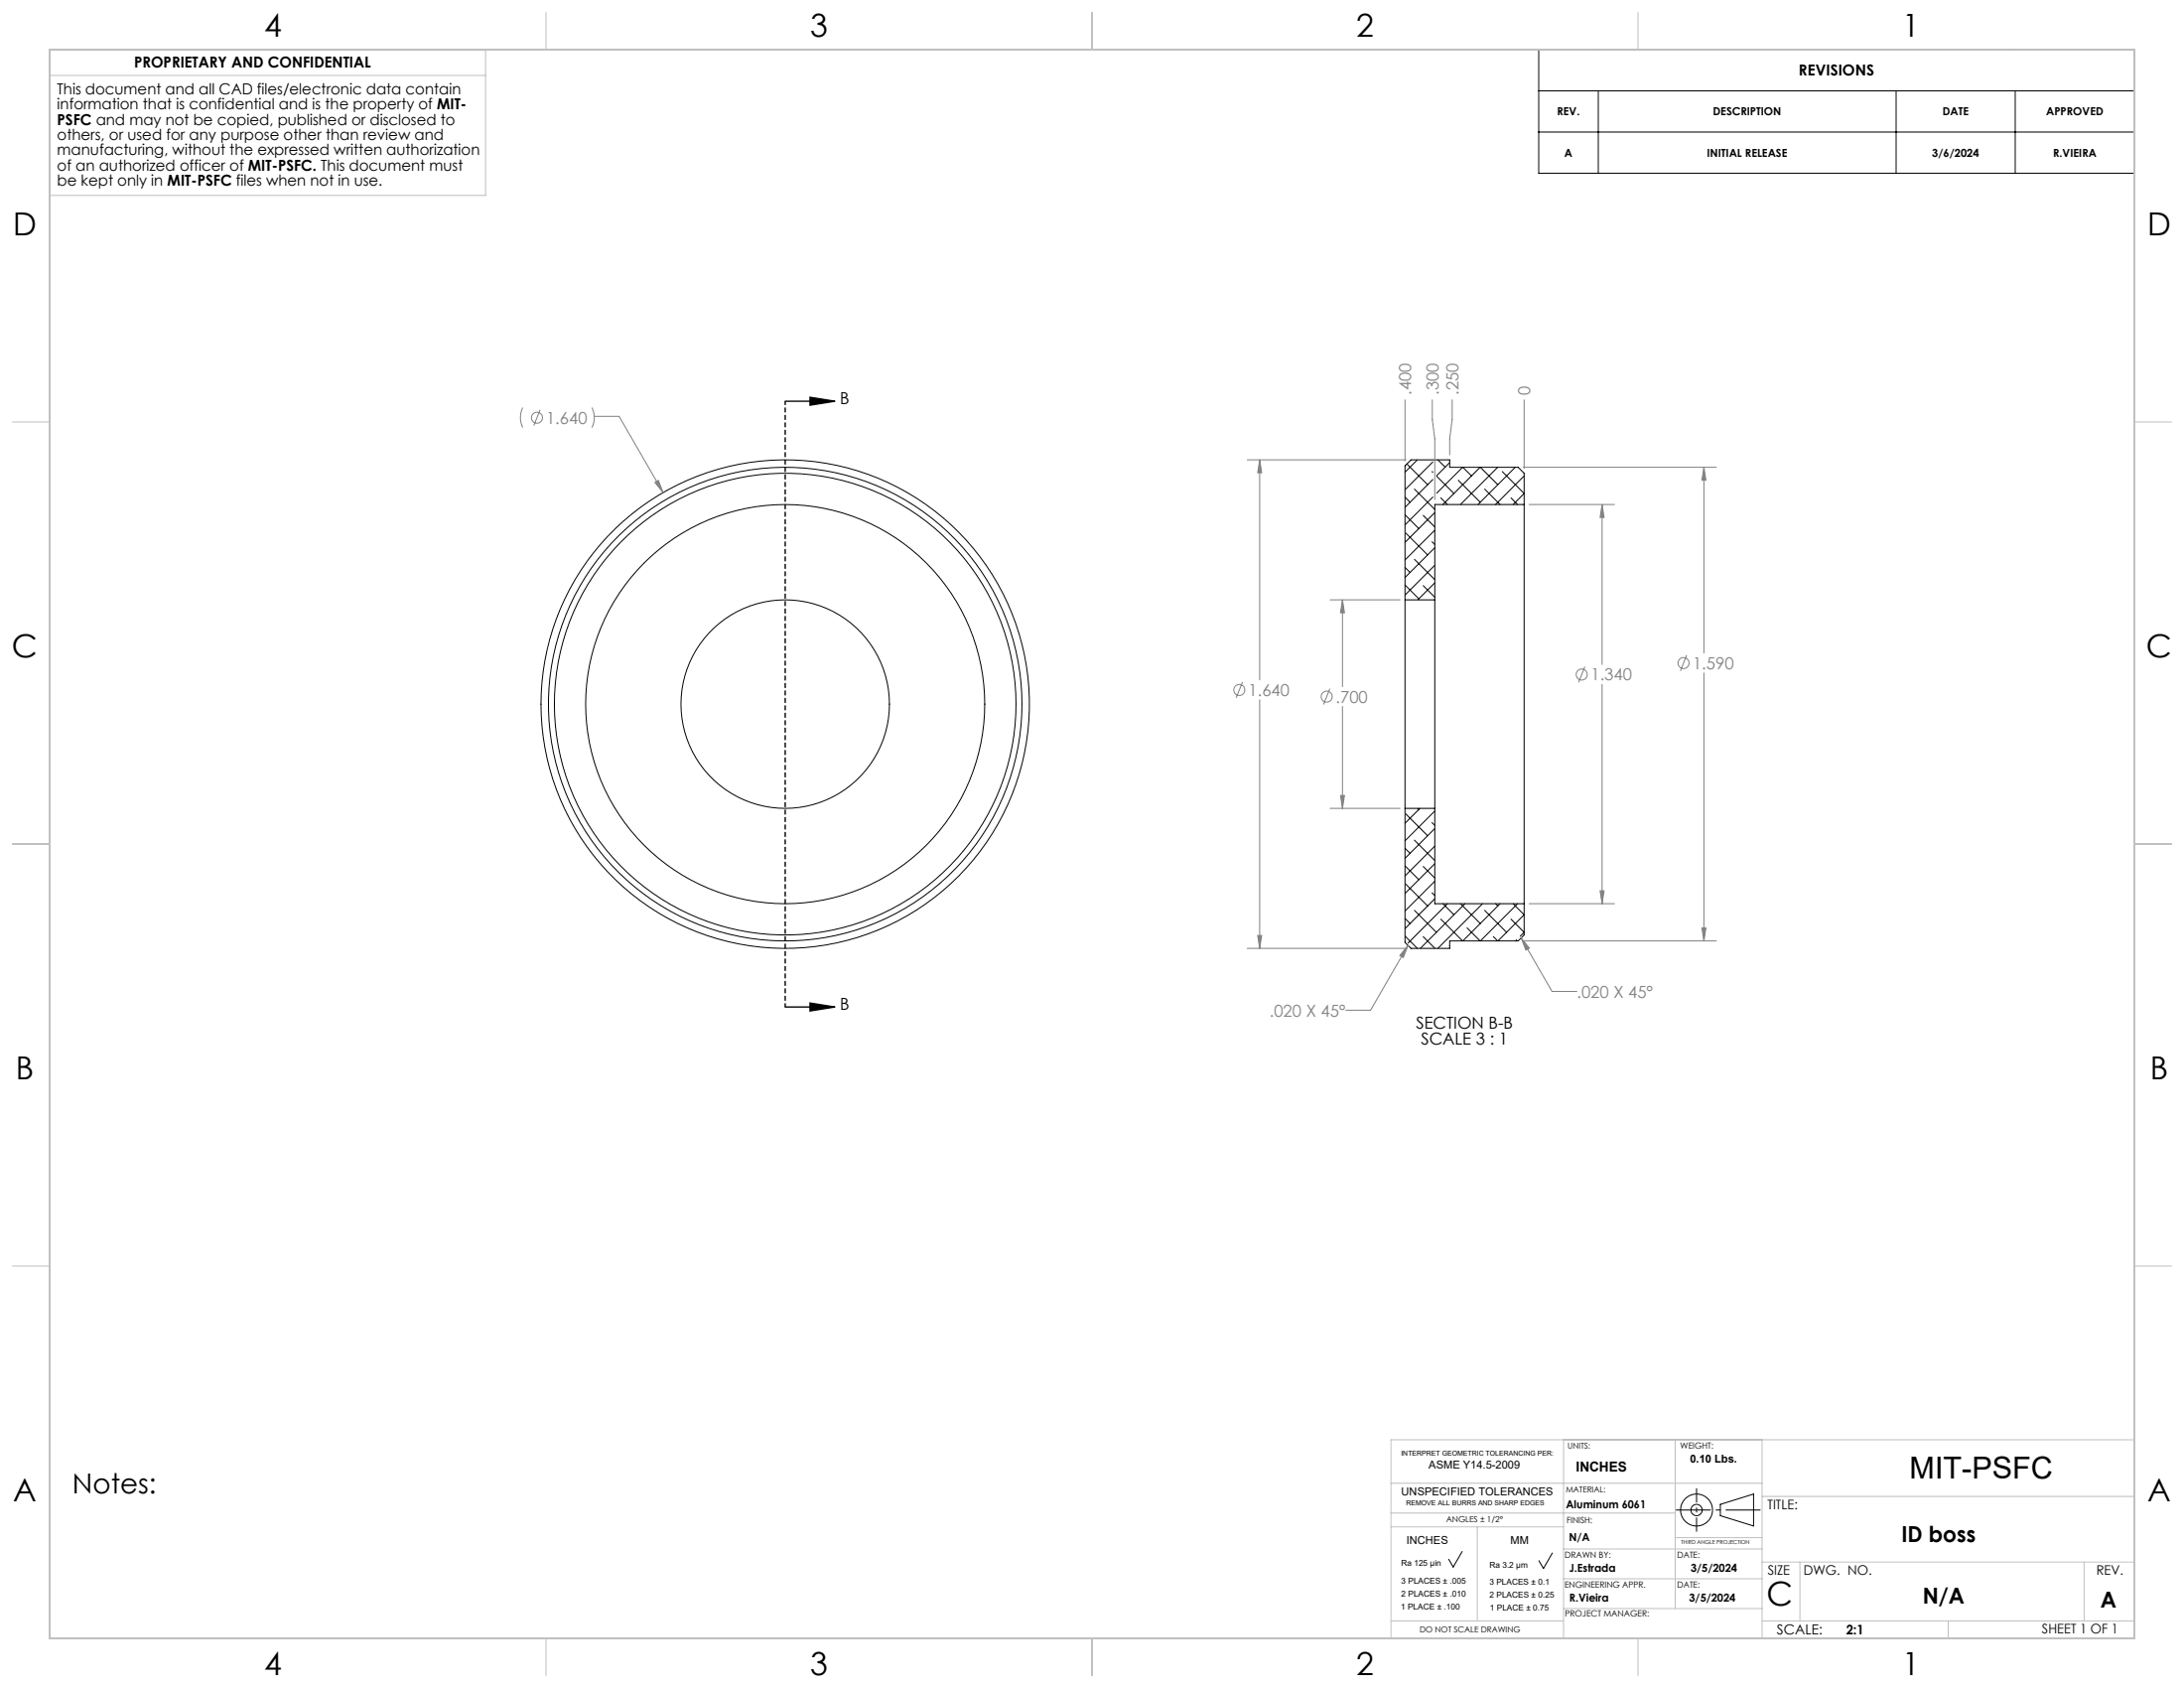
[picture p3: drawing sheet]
<svg xmlns="http://www.w3.org/2000/svg" width="559mm" height="432mm" viewBox="0 0 559 432" stroke-linecap="round" stroke-linejoin="round" font-family="sans-serif">
<g fill="none" stroke="#000" stroke-width=".25">
<path d="M393.7 12.7h152.4v31.6h-152.4zM393.7 23.2h152.4M393.7 33.8h152.4M408.9 23.2v21.1M485.1 23.2v21.1M515.6 23.2v21.1M360 118.7l5.3 5.3M362.6 117.6l-3.1 3.2M366.6 118.2l-7.1 7.1M367.9 117.6l1.9 1.9M370.9 118.3l-3.3 3.4M374.2 119.5l-6.6 6.6"/>
<path d="M374.3 119.5l2.2 2.2M378.7 119.5l-9.5 9.6M378.8 119.5l4.4 4.5M383.2 119.5l-9.5 9.6M387.7 119.5l-9.5 9.6M359.5 131.7l3.5 3.5M359.5 127.2l1.3 1.3M359.7 136.3l5.6 5.7M361.9 125.1l5.2 5.2M364.1 131.8l3 3M366.4 138.6l.7 .7M366.4 120.6l.2 .2"/>
<path d="M366.6 122.7l-7.1 7.1M366.6 127.1l-7.1 7.2M367.1 131.1l-7.6 7.7M367.1 135.6l-7.6 7.6M367.6 121.8l4.4 4.4M368.6 127.4l1.7 1.7M373.1 122.9l5.6 5.6M379.9 125.1l3.9 4M384.4 120.6l5.6 5.6-2.9 2.9M386.6 127.4l1.7 1.7M390 121.7l-7.4 7.4M390 129.1v102.1"/>
<path d="M390 129.1v-8l-1.6-1.6h-17.5v-1.9h-9.9l-1.5 1.6v34.2M390 129.1h-22.9v24.3M359.5 149.6l3.5 3.6M359.5 145.1l1.3 1.3M359.5 153.4v53.4M359.5 153.4h7.6M361.9 143.1l5.2 5.2M364.1 149.8l3 3M367.1 140.1l-7.6 7.6M367.1 144.6l-7.6 7.6M367.1 149.1l-4.3 4.3M367.1 153.4v53.4"/>
<path d="M359.5 217l1.3 1.3M359.5 206.8v34.3l1.5 1.5h9.9v-1.9h17.5l1.6-1.5v-8M359.5 206.8h7.6M359.7 208.2l5.6 5.6M361.9 214.9l5.2 5.2M362.8 206.8l.2 .3M363.3 206.8l-3.8 3.8M366.4 210.4l.7 .7M367.1 207.5l-7.6 7.6M367.1 212l-7.6 7.6M367.1 216.4l-7.6 7.7M367.1 206.8v24.4h22.9"/>
<path d="M359.5 239.4l3.1 3.2M359.5 235l1.3 1.2M359.5 221.5l3.5 3.5M359.7 226.1l5.6 5.7M361.9 232.9l5.6 5.6M364.1 239.6l3 3M364.1 221.7l3 2.9M366.4 228.4l.7 .7M367.1 220.9l-7.6 7.7M367.1 225.4l-7.6 7.6M367.1 229.9l-7.6 7.6M368.6 235.1l5.6 5.6"/>
<path d="M369.2 231.2l2.8 2.8M370.3 231.2l-10 10.1M373.7 231.2l5 5M374.8 231.2l-11.4 11.4M375.4 237.4l3.3 3.3M379.3 231.2l-11.4 11.4M379.9 232.9l5.6 5.6M382.1 239.6l1.1 1.1M382.6 231.2l.6 .6M383.8 231.2l-9.5 9.5M386.6 235.1l3.4 3.4-1 1M387.1 231.2l2.9 2.8-6.7 6.7"/>
<path d="M388.3 231.2l-9.5 9.5M370.9 241.9h.1M388 240.4l-.2 .3M374.1 396.9l-2.3 4-1.1-2M397.2 397.3l-2.3 3.9-1.1-2M440.2 384.8l8.5-2.6v8.2l-8.5-2.7z"/>
<circle cx="200.9" cy="180.1" r="62.5"/>
<circle cx="200.9" cy="180.1" r="59.1"/>
<circle cx="200.9" cy="180.1" r="60.6"/>
<circle cx="200.9" cy="180.1" r="51.1"/>
<circle cx="200.9" cy="180.1" r="26.7"/>
<circle cx="434.1" cy="386.3" r="4.1"/>
<circle cx="434.1" cy="386.3" r="1.44"/>
</g>
<g fill="none" stroke="#808080" stroke-width=".25">
<path d="M133.8 104.3l-.5 1.3-.1 1.1 .1 1.4 .5 1.3M138.2 104.8l-1.6 4.1M151.4 104.3l.5 1.3 .1 1.1-.1 1.4-.5 1.3M152.1 106.5h6.3l11.3 19.5M319.1 117.6h40.6M322.3 117.6l.5 3.3h-1zM322.3 117.6v56.3M359.5 102.3v15.6M366.5 102.3v5l.6 5v15.5M371.6 102.3v5l-.7 5v4.1M389.7 119.5h49.4M390 102.3v17.5"/>
<path d="M436 119.5l.5 3.3h-1zM436 119.5v47.5M167.6 123.4l.8-.5 1.3 3.1zM391.2 129.1h21.9M409.9 129.1v40.9M409.9 129.1l.5 3.3h-1zM340.3 153.4h17.9M343.5 153.4l.5 3.3h-1zM343.5 153.4v22.2M317.9 174.5l-1.6 4M322.3 179v63.6M340.3 176.2l-1.7 4"/>
<path d="M405.5 170.5l-1.6 4.1M409.9 175.1v56.1M431.6 167.6l-1.7 4M436 172.1v68.6M343.5 180.7v26.1M340.3 206.8h17.9M343 203.5h1l-.5 3.3zM321.8 239.3h1l-.5 3.3zM389.2 239.9l7.9 13.7h6.4M389.2 239.9l2.1 2.6-.9 .5zM391.2 231.2h21.9M409.4 227.9h1l-.5 3.3z"/>
<path d="M435.5 237.4h1l-.5 3.3zM319.1 242.6h40.6M360.2 241.8l-9.5 16.6h-6.4M360.2 241.8l-1.2 3.2-.8-.6zM389.7 240.7h49.4"/>
<circle cx="137.4" cy="106.9" r="1.41"/>
<circle cx="317.1" cy="176.5" r="1.41"/>
<circle cx="339.4" cy="178.2" r="1.41"/>
<circle cx="404.7" cy="172.6" r="1.41"/>
<circle cx="430.8" cy="169.6" r="1.41"/>
</g>
<path d="M200.9 102.6h12.7M207.3 101.6l6.3 1-6.3 1.1zM200.9 257.6h12.7M207.3 256.6l6.3 1-6.3 1z" fill="none" stroke="#000" stroke-width=".35"/>
<path d="M200.9 102.6v155" fill="none" stroke="#000" stroke-width=".35" stroke-dasharray="1.3 .6" stroke-dashoffset=".3" stroke-linecap="butt"/>
<path d="M428.8 386.3h21.7" fill="none" stroke="#000" stroke-width=".25" stroke-dasharray="15.2 1.3 1.3 1.3" stroke-dashoffset="6.3" stroke-linecap="butt"/>
<path d="M434.1 380.7v11.1" fill="none" stroke="#000" stroke-width=".25" stroke-dasharray="15.2 1.3 1.3 1.3" stroke-dashoffset="11.6" stroke-linecap="butt"/>
<g fill="none" stroke="#c0c0c0" stroke-width=".25">
<path d="M12.8 19.3h111.4M12.8 12.9h111.4v37.1h-111.4zM139.7 3.2v9.5M279.4 3.2v9.5M419.1 3.2v9.5M3.2 107.9h9.5M546.1 107.9h9.5M3.2 215.9h9.5M546.1 215.9h9.5M3.2 323.8h9.5M546.1 323.8h9.5M355.9 379.4h94.9"/>
<path d="M400 368.3v50.8M428.6 368.3v43.2M450.8 368.3v50.8M546.1 368.3h-190.2v50.8M355.9 390.6h44.1M355.9 387h72.7M378 390.6v24.1M400 396.2h50.8M428.6 393.3h22.2M450.8 399.6h95.3M450.8 382.8h95.3M460.5 399.6v15.1"/>
<path d="M533.3 399.6v15.1M139.7 419.1v9.5M279.4 419.1v9.5M355.9 414.7h44.1M400 403.9h50.8M400 411.5h50.8M419.1 419.1v9.5M450.8 414.7h95.3M498.5 414.7v4.4"/>
</g>
<path d="M12.7 12.7h533.4v406.4h-533.4z" fill="none" stroke="#c0c0c0" stroke-width=".5"/>
<path d="M207.3 101.6l6.3 1-6.3 1.1zM207.3 256.6l6.3 1-6.3 1z" fill="#000"/>
<path d="M167.6 123.4l2.1 2.6-1.3-3.1zM409.9 129.1l.5 3.3h-1zM409.4 227.9h1l-.5 3.3zM343.5 153.4l.5 3.3h-1zM343 203.5h1l-.5 3.3zM436 119.5l.5 3.3h-1zM435.5 237.4h1l-.5 3.3zM322.3 117.6l.5 3.3h-1zM321.8 239.3h1l-.5 3.3zM360.2 241.8l-1.2 3.2-.8-.6zM389.2 239.9l2.1 2.6-.9 .5z" fill="#808080"/>
<text font-size="8.5" x="452" y="410.7">C</text>
<g font-size="8.1">
<text x="67.6" y="9.3">4</text>
<text x="207.3" y="9.3">3</text>
<text x="347" y="9.3">2</text>
<text x="486.7" y="9.3">1</text>
<text x="3.3" y="60.1">D</text>
<text x="549.4" y="60.1">D</text>
<text x="3" y="168">C</text>
<text x="549.1" y="168">C</text>
<text x="4" y="276">B</text>
<text x="550.1" y="276">B</text>
<text x="3.3" y="383.9">A</text>
<text x="549.4" y="383.9">A</text>
<text x="67.6" y="428.4">4</text>
<text x="207.3" y="428.4">3</text>
<text x="347" y="428.4">2</text>
<text x="486.7" y="428.4">1</text>
</g>
<text font-size="7.8" x="488.6" y="378.1">MIT-PSFC</text>
<text font-size="7.1" fill="#010000" x="18.5" y="382.1">Notes:</text>
<g font-size="5.6">
<text x="486.6" y="394.3">ID boss</text>
<text x="491.9" y="410.2">N/A</text>
<text x="537.4" y="411.3">A</text>
</g>
<g font-size="4.2" fill="#808080">
<text x="361.1" y="101.1" transform="rotate(-90 361.1 101.1)">.400</text>
<text x="368.1" y="101.1" transform="rotate(-90 368.1 101.1)">.300</text>
<text x="373.2" y="101.1" transform="rotate(-90 373.2 101.1)">.250</text>
<text x="391.6" y="101.1" transform="rotate(-90 391.6 101.1)">0</text>
<text x="139.7" y="108.4">1.640</text>
<text x="433.1" y="171.2">1.590</text>
<text x="319.4" y="178">1.640</text>
<text x="341.8" y="179.8">.700</text>
<text x="407" y="174.1">1.340</text>
<text x="403.5" y="255.2">.020 X 45°</text>
<text x="324.8" y="260">.020 X 45°</text>
</g>
<g font-size="4.2">
<text x="214.9" y="103.3">B</text>
<text x="214.9" y="258.3">B</text>
<text x="362.3" y="263.1">SECTION B-B</text>
<text x="363.6" y="267.3">SCALE 3 : 1</text>
</g>
<g font-size="3.9">
<text x="34.3" y="17.3">PROPRIETARY AND CONFIDENTIAL</text>
<text x="460.2" y="19.4">REVISIONS</text>
<text x="14.6" y="24.2">This document and all CAD files/electronic data contain</text>
<text x="14.6" y="28.1">information that is confidential and is the property of MIT-</text>
<text x="14.6" y="31.9">PSFC and may not be copied, published or disclosed to</text>
<text x="14.6" y="35.8">others, or used for any purpose other than review and</text>
<text x="14.6" y="39.7">manufacturing, without the expressed written authorization</text>
<text x="14.6" y="43.6">of an authorized officer of MIT-PSFC. This document must</text>
<text x="14.6" y="47.5">be kept only in MIT-PSFC files when not in use.</text>
</g>
<g font-size="3.5">
<text x="403.2" y="376.3">INCHES</text>
<text x="454.6" y="418.1">SCALE:</text>
</g>
<g font-size="3.4">
<text x="452.3" y="386.1">TITLE:</text>
<text x="452.3" y="402.9">SIZE</text>
<text x="461.4" y="402.9">DWG. NO.</text>
<text x="536.4" y="402.9">REV.</text>
<text x="472.4" y="418.1">2:1</text>
<text x="522.5" y="417.8">SHEET 1 OF 1</text>
</g>
<g font-size="2.8">
<text x="398.4" y="29.6">REV.</text>
<text x="438.3" y="29.6">DESCRIPTION</text>
<text x="497" y="29.6">DATE</text>
<text x="523.5" y="29.6">APPROVED</text>
<text x="400.3" y="40.1">A</text>
<text x="436.7" y="40.1">INITIAL RELEASE</text>
<text x="494.3" y="40.1">3/6/2024</text>
<text x="525.3" y="40.1">R.VIEIRA</text>
<text x="365.6" y="375.7">ASME Y14.5-2009</text>
<text x="432.4" y="374.1">0.10 Lbs.</text>
<text x="358.6" y="382.5">UNSPECIFIED TOLERANCES</text>
<text x="400.7" y="385.8">Aluminum 6061</text>
<text x="359.9" y="395">INCHES</text>
<text x="386.4" y="395">MM</text>
<text x="401.4" y="394.3">N/A</text>
<text x="401.5" y="402.2">J.Estrada</text>
<text x="432.6" y="402.2">3/5/2024</text>
<text x="401.5" y="409.7">R.Vieira</text>
<text x="432.2" y="409.7">3/5/2024</text>
</g>
<g font-size="2.2">
<text x="429.9" y="370.7">WEIGHT:</text>
<text x="400.8" y="389.7">FINISH:</text>
<text x="400.3" y="398.4">DRAWN BY:</text>
<text x="429.1" y="398.4">DATE:</text>
<text x="400.3" y="406.1">ENGINEERING APPR.</text>
<text x="429.1" y="406.1">DATE:</text>
<text x="400.4" y="413.6">PROJECT MANAGER:</text>
</g>
<g font-size="2.1">
<text x="401.1" y="370.7">UNITS:</text>
<text x="400.7" y="381.8">MATERIAL:</text>
<text x="370" y="389.3">ANGLES ± 1/2°</text>
<text x="358.5" y="400.6">Ra 125 µin</text>
<text x="381.1" y="401">Ra 3.2 µm</text>
<text x="358.5" y="405.1">3 PLACES ± .005</text>
<text x="381.1" y="405.3">3 PLACES ± 0.1</text>
<text x="358.4" y="411.7">1 PLACE ± .100</text>
<text x="358.5" y="408.4">2 PLACES ± .010</text>
<text x="381.1" y="408.6">2 PLACES ± 0.25</text>
<text x="381.2" y="411.9">1 PLACE ± 0.75</text>
<text x="363.3" y="417.6">DO NOT SCALE DRAWING</text>
</g>
<g font-size="1.8">
<text x="358.5" y="372.4">INTERPRET GEOMETRIC TOLERANCING PER:</text>
<text x="359.8" y="385.1">REMOVE ALL BURRS AND SHARP EDGES</text>
</g>
<text font-size="1.4" x="430.1" y="395">THIRD ANGLE PROJECTION</text>
</svg>
